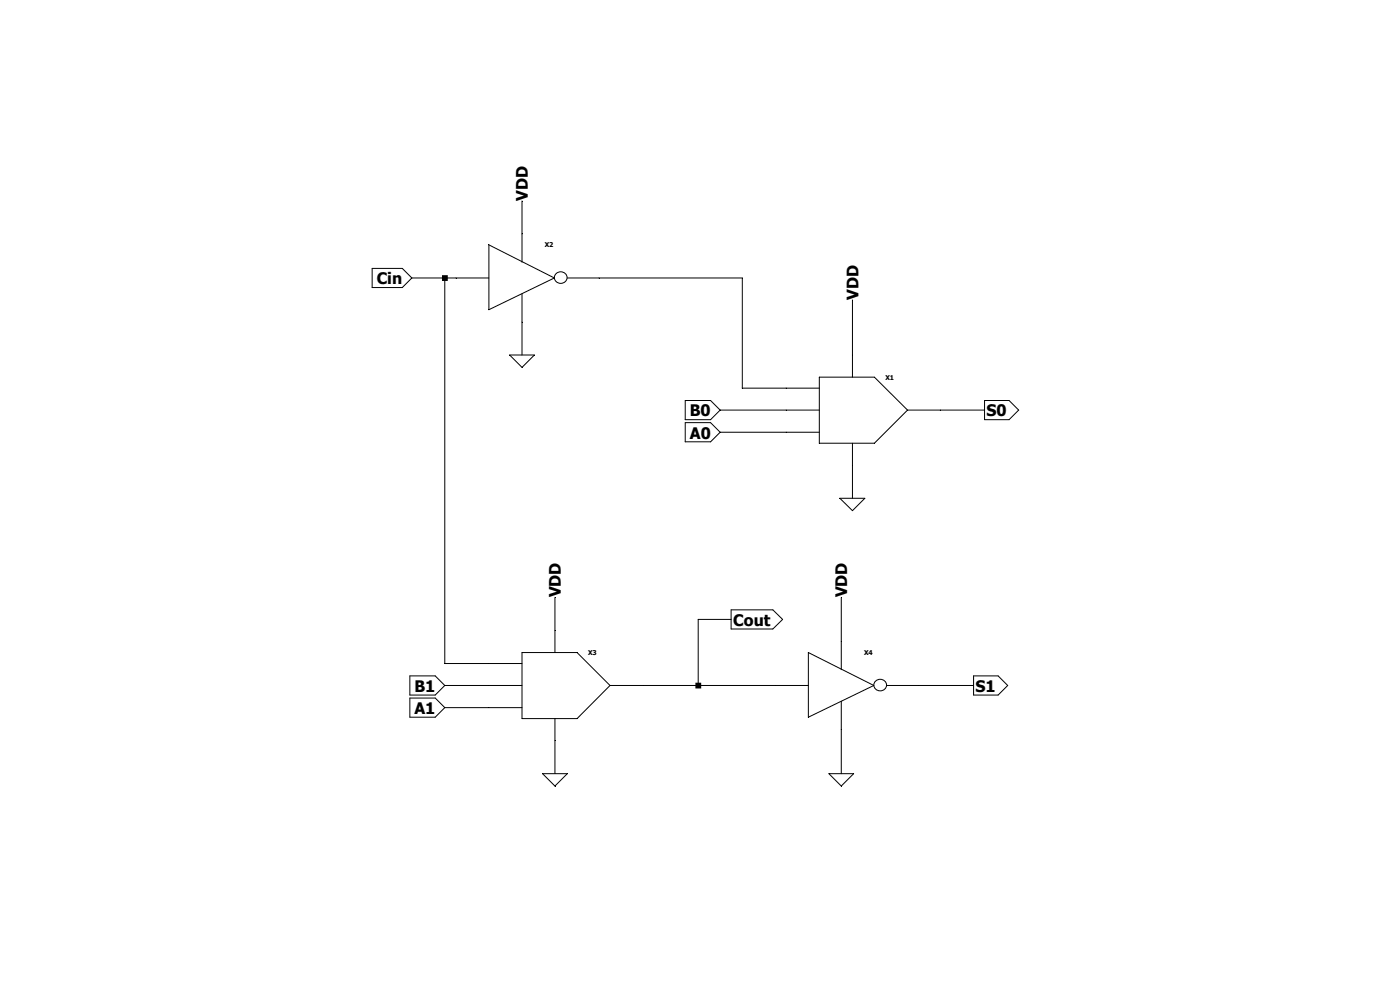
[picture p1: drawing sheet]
<svg xmlns="http://www.w3.org/2000/svg" width="297mm" height="210mm" viewBox="0 0 297 210" stroke-linecap="round" stroke-linejoin="round" font-family="sans-serif">
<g fill="none" stroke="#000" stroke-width=".21">
<path d="M79 56.9h6.3l2.1 2.1-2.1 2h-6.3zM87.4 59h16.3M94.4 59v81.8h16.3M103.7 51.9l13.9 7.1-13.9 6.7zM110.7 42.6v13M117.9 58.2a1.29 1.29 0 0 1 1.9-.3 1.29 1.29 0 0 1 0 2 1.3 1.3 0 0 1-1.7-.1 1.3 1.3 0 0 1-.2-1.6zM120.4 59h37.1v23.3h16.3M108.1 75.3h5.3l-2.7 2.6zM110.7 62.3v13M180.8 63.6v16.4M145.4 85h5.3l2.1 2-2.1 2h-5.3zM145.4 89.7h5.3l2.1 2-2.1 2h-5.3z"/>
<path d="M152.8 87h21M152.8 91.7h21M173.8 80h11.7l7 7-7 7h-11.7zM180.8 94v11.7M192.5 87h16.4M208.9 85h5.2l2 2-2 2h-5.2zM178.2 105.7h5.3l-2.7 2.6zM110.7 138.4h11.7l7 7-7 7h-11.7zM117.7 126.7v11.7M155.1 129.4h8.9l2 2-2 2h-8.9zM155.1 131.4h-7v14M171.5 138.4l13.9 7-13.9 6.7z"/>
<path d="M178.5 126.7v15.4M87 143.4h5.3l2.1 2-2.1 2h-5.3zM87 148.1h5.3l2.1 2-2.1 2h-5.3zM94.4 145.4h16.3M94.4 150.1h16.3M117.7 152.4v11.7M129.4 145.4h42.1M178.5 148.8v15.3M185.6 144.6a1.29 1.29 0 0 1 2-.2 1.29 1.29 0 0 1-.1 1.9 1.3 1.3 0 0 1-1.6 0 1.3 1.3 0 0 1-.3-1.7zM188.1 145.4h18.4M206.5 143.4h5.3l2 2-2 2h-5.3zM115.1 164.1h5.3l-2.7 2.7z"/>
<path d="M175.9 164.1h5.2l-2.6 2.7z"/>
</g>
<path d="M93.8 58.4h1.2v1.2h-1.2zM147.5 144.8h1.3v1.2h-1.3z" fill-rule="evenodd" fill="#000"/>
<g font-size="3.4">
<text x="112" y="42.6" transform="rotate(-90 112 42.6)">VDD</text>
<text x="79.9" y="60.3">Cin</text>
<text x="182.1" y="63.6" transform="rotate(-90 182.1 63.6)">VDD</text>
<text x="146.3" y="88.3">B0</text>
<text x="209.3" y="88.3">S0</text>
<text x="146.3" y="93">A0</text>
<text x="119" y="126.7" transform="rotate(-90 119 126.7)">VDD</text>
<text x="179.7" y="126.7" transform="rotate(-90 179.7 126.7)">VDD</text>
<text x="155.6" y="132.8">Cout</text>
<text x="87.9" y="146.8">B1</text>
<text x="207" y="146.8">S1</text>
<text x="87.9" y="151.5">A1</text>
</g>
<g font-size="1.4">
<text x="115.6" y="52.5">X2</text>
<text x="187.8" y="80.6">X1</text>
<text x="124.8" y="139">X3</text>
<text x="183.3" y="139">X4</text>
</g>
</svg>
